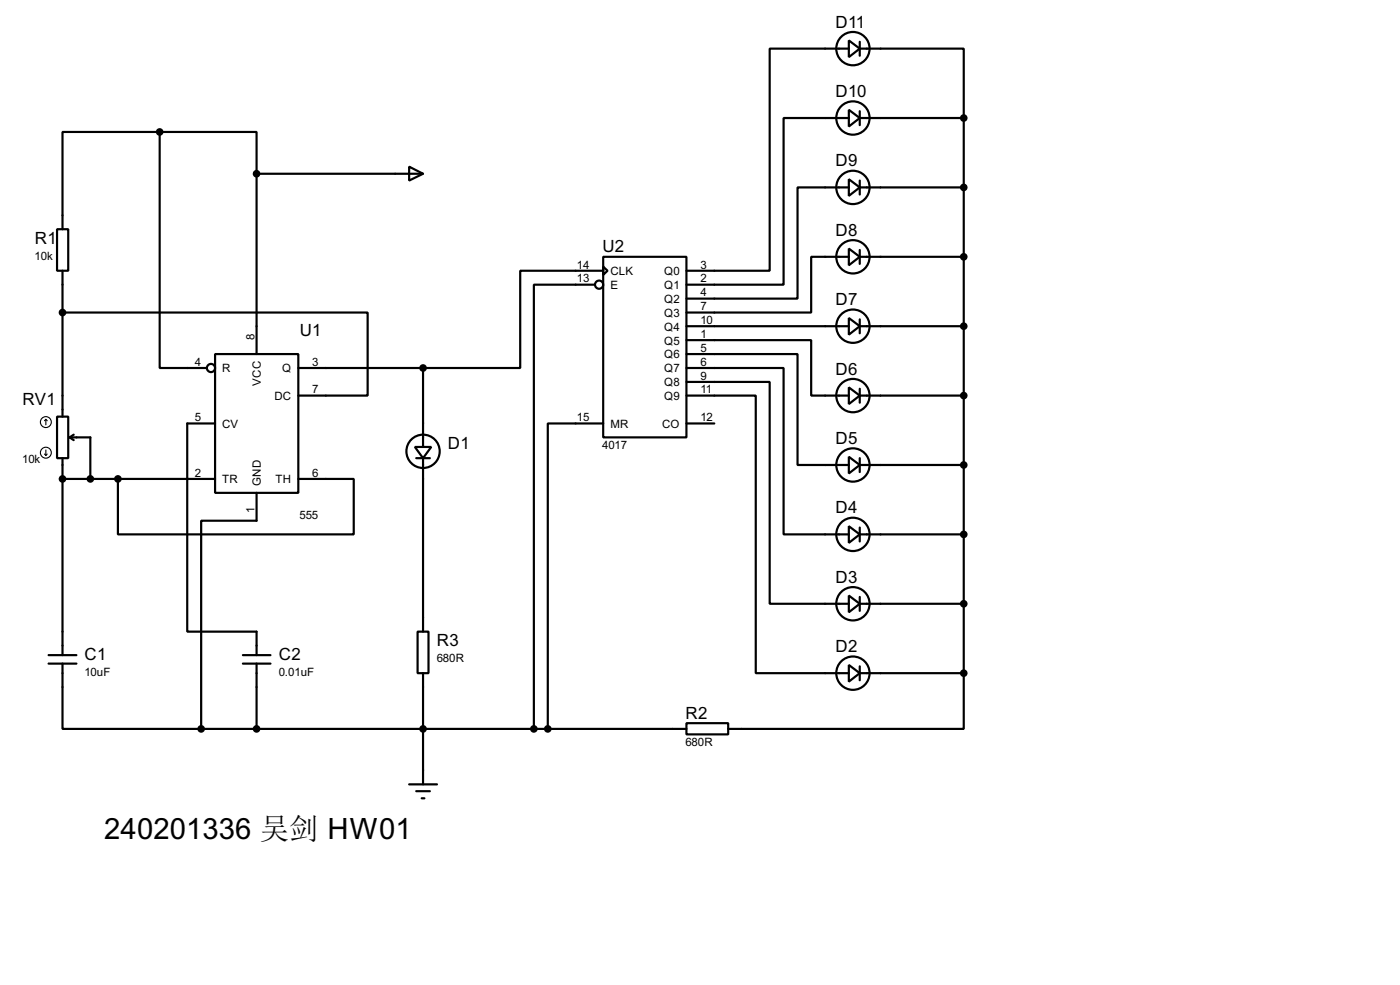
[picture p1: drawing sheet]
<svg xmlns="http://www.w3.org/2000/svg" width="256mm" height="180mm" viewBox="0 0 256 180" stroke-linecap="round" stroke-linejoin="round" font-family="sans-serif">
<g fill="none" stroke="#000" stroke-width=".4">
<path d="M155.5 7.4l2 1.5-2 1.6zM155.5 8.9h-14.5v40.7h-15.2M157.5 8.9h19.1v12.7M157.5 7.7v2.5M29.3 24.2h-17.8v17.8M29.3 24.2v43.2h8.6M29.3 24.2h17.7v7.6M47 31.8v33M47 31.8h30.5M75 30.5l2.5 1.3-2.5 1.3zM155.5 20.1l2 1.5-2 1.6zM155.5 32.8l2 1.5-2 1.6z"/>
<path d="M155.5 21.6h-11.9v30.5h-17.8M155.5 34.3h-9.4v20.4h-20.3M157.5 21.6h19.1M157.5 34.3h19.1M157.5 20.4v2.5M157.5 33.1v2.5M176.6 21.6v101.6M10.5 42h2v7.6h-2zM11.5 57.2h55.9v15.2h-12.7M11.5 49.6v26.7M109 52.1h-11.2v81.3M110.5 47h15.3v33.1h-15.3z"/>
<path d="M110.5 48.8l.8 .8-.8 .7zM110.5 49.6h-15.2v17.8h-17.8M125.8 59.7h29.7M155.5 45.5l2 1.5-2 1.6zM155.5 58.2l2 1.5-2 1.6zM155.5 47h-6.9v10.2h-22.8M157.5 59.7h19.1M157.5 47h19.1M157.5 45.8v2.5M157.5 58.5v2.5M10.5 76.3h2v7.6h-2zM13.5 79.6l-.7 .5"/>
<path d="M39.4 64.8h15.3v25.4h-15.3zM39.4 77.5h-5.1v38.1h12.7v4.3M54.7 67.4h22.8M77.5 67.4v14.4M110.5 77.5h-10.1v55.9M125.8 62.3h22.8v10.1h6.9M125.8 64.8h20.3v20.3h9.4M125.8 67.4h17.8v30.4h11.9M125.8 69.9h15.2v40.6h14.5M125.8 72.4h12.7v50.8h17M125.8 77.5h5.1M155.5 70.9l2 1.5-2 1.6z"/>
<path d="M157.5 72.4h19.1M157.5 71.2v2.5M11.5 83.9v36M11.5 87.7h27.9M12.8 80.1h3.8v7.6M12.8 80.1l.7 .5M21.6 87.7v10.1h43.2v-10.1h-10.1M47 90.2v5.1h-10.1v38.1M76 81.8h3l-1.5 2.1zM76.3 83.9h2.5M77.5 83.9v31.7M155.5 83.6l2 1.5-2 1.6z"/>
<path d="M155.5 96.3l2 1.5-2 1.6zM157.5 85.1h19.1M157.5 97.8h19.1M157.5 83.9v2.5M157.5 96.6v2.5M8.9 119.9h5.1M44.5 119.9h5.1M76.5 115.6h2v7.6h-2zM155.5 109l2 1.5-2 1.6zM157.5 110.5h19.1M157.5 109.3v2.5M8.9 121.5h5.1"/>
<path d="M11.5 121.5v11.9h25.4M36.9 133.4h88.9M44.5 121.5h5.1M47 121.5v11.9M77.5 123.2v20.4M125.8 132.4h7.6v2h-7.6zM155.5 121.7l2 1.5-2 1.6zM157.5 123.2h19.1M157.5 122v2.5M176.6 123.2v10.2h-43.2M75 143.6h5.1M76.3 144.8h2.5"/>
<path d="M77.3 146.1h.5"/>
<circle cx="156.2" cy="8.9" r="3.1"/>
<circle cx="156.2" cy="34.3" r="3.1"/>
<circle cx="156.2" cy="21.6" r="3.1"/>
<circle cx="109.7" cy="52.1" r=".75"/>
<circle cx="156.2" cy="47" r="3.1"/>
<circle cx="156.2" cy="59.7" r="3.1"/>
<circle cx="38.6" cy="67.4" r=".75"/>
<circle cx="156.2" cy="72.4" r="3.1"/>
<circle cx="77.5" cy="82.6" r="3.1"/>
<circle cx="156.2" cy="97.8" r="3.1"/>
<circle cx="156.2" cy="85.1" r="3.1"/>
<circle cx="156.2" cy="110.5" r="3.1"/>
<circle cx="156.2" cy="123.2" r="3.1"/>
</g>
<circle cx="11.5" cy="87.7" r=".2" fill="#000"/>
<g fill="none" stroke="#000" stroke-width=".2">
<path d="M8.4 76.8l-.2 .2M8.4 76.8l.3 .2M8.4 76.8v1M8.2 83.1l.2 .3M8.4 82.4v1M8.7 83.1l-.3 .3"/>
<circle cx="8.4" cy="77.3" r="1"/>
<circle cx="8.4" cy="82.9" r="1"/>
</g>
<g fill="#000" stroke="#000" stroke-width=".4">
<circle cx="29.2" cy="24.2" r=".5"/>
<circle cx="47" cy="31.8" r=".5"/>
<circle cx="176.5" cy="21.6" r=".5"/>
<circle cx="176.5" cy="34.3" r=".5"/>
<circle cx="11.4" cy="57.2" r=".5"/>
<circle cx="176.5" cy="47" r=".5"/>
<circle cx="176.5" cy="59.7" r=".5"/>
<circle cx="77.5" cy="67.4" r=".5"/>
<circle cx="176.5" cy="72.4" r=".5"/>
<circle cx="11.4" cy="87.7" r=".5"/>
<circle cx="16.5" cy="87.7" r=".5"/>
<circle cx="21.6" cy="87.7" r=".5"/>
<circle cx="176.5" cy="85.1" r=".5"/>
<circle cx="176.5" cy="97.8" r=".5"/>
<circle cx="176.5" cy="110.5" r=".5"/>
<circle cx="36.8" cy="133.4" r=".5"/>
<circle cx="47" cy="133.4" r=".5"/>
<circle cx="77.5" cy="133.4" r=".5"/>
<circle cx="97.8" cy="133.4" r=".5"/>
<circle cx="100.3" cy="133.4" r=".5"/>
<circle cx="176.5" cy="123.2" r=".5"/>
</g>
<text font-size="6" x="19.1" y="153.6">240201336 吴剑 HW01</text>
<g font-size="3.5">
<text x="153.1" y="5.1">D11</text>
<text x="153.1" y="17.8">D10</text>
<text x="153.1" y="30.5">D9</text>
<text x="6.4" y="44.6">R1</text>
<text x="110.4" y="46.2">U2</text>
<text x="153.1" y="43.2">D8</text>
<text x="153.1" y="55.9">D7</text>
<text x="54.9" y="61.4">U1</text>
<text x="153.1" y="68.6">D6</text>
<text x="4.1" y="74.1">RV1</text>
<text x="82.1" y="82.2">D1</text>
<text x="153.1" y="81.3">D5</text>
<text x="153.1" y="94">D4</text>
<text x="153.1" y="106.7">D3</text>
<text x="80.1" y="118.3">R3</text>
<text x="153.1" y="119.4">D2</text>
<text x="15.5" y="120.9">C1</text>
<text x="51.1" y="120.9">C2</text>
<text x="125.6" y="131.6">R2</text>
</g>
<g font-size="2.4">
<text x="6.3" y="47.6">10k</text>
<text x="105.7" y="49.2">14</text>
<text x="105.7" y="51.7">13</text>
<text x="111.8" y="50.4">CLK</text>
<text x="111.8" y="52.9">E</text>
<text x="121.7" y="50.4">Q0</text>
<text x="121.7" y="52.9">Q1</text>
<text x="128.3" y="49.2">3</text>
<text x="128.3" y="51.7">2</text>
<text x="121.7" y="55.4">Q2</text>
<text x="121.7" y="58">Q3</text>
<text x="128.3" y="54.3">4</text>
<text x="128.3" y="56.8">7</text>
<text x="128.3" y="59.3">10</text>
<text x="46.6" y="62.3" transform="rotate(-90 46.6 62.3)">8</text>
<text x="121.7" y="60.5">Q4</text>
<text x="121.7" y="63.1">Q5</text>
<text x="121.7" y="65.6">Q6</text>
<text x="128.3" y="61.9">1</text>
<text x="128.3" y="64.4">5</text>
<text x="35.7" y="67">4</text>
<text x="40.7" y="68.1">R</text>
<text x="47.8" y="70.6" transform="rotate(-90 47.8 70.6)">VCC</text>
<text x="51.7" y="68.1">Q</text>
<text x="57.2" y="72">7</text>
<text x="57.2" y="67">3</text>
<text x="121.7" y="68.1">Q7</text>
<text x="121.7" y="70.7">Q8</text>
<text x="128.3" y="67">6</text>
<text x="128.3" y="69.5">9</text>
<text x="128.3" y="72">11</text>
<text x="35.7" y="77.1">5</text>
<text x="50.3" y="73.2">DC</text>
<text x="105.7" y="77.1">15</text>
<text x="121.7" y="73.2">Q9</text>
<text x="128.3" y="77.1">12</text>
<text x="40.7" y="78.3">CV</text>
<text x="110.3" y="82.2">4017</text>
<text x="111.8" y="78.3">MR</text>
<text x="121.3" y="78.3">CO</text>
<text x="4.1" y="84.8">10k</text>
<text x="35.7" y="87.3">2</text>
<text x="40.7" y="88.5">TR</text>
<text x="47.8" y="88.9" transform="rotate(-90 47.8 88.9)">GND</text>
<text x="50.5" y="88.5">TH</text>
<text x="57.2" y="87.3">6</text>
<text x="46.6" y="93.9" transform="rotate(-90 46.6 93.9)">1</text>
<text x="54.9" y="95">555</text>
<text x="15.5" y="123.8">10uF</text>
<text x="51.1" y="123.8">0.01uF</text>
<text x="80" y="121.2">680R</text>
<text x="125.6" y="136.6">680R</text>
</g>
</svg>
